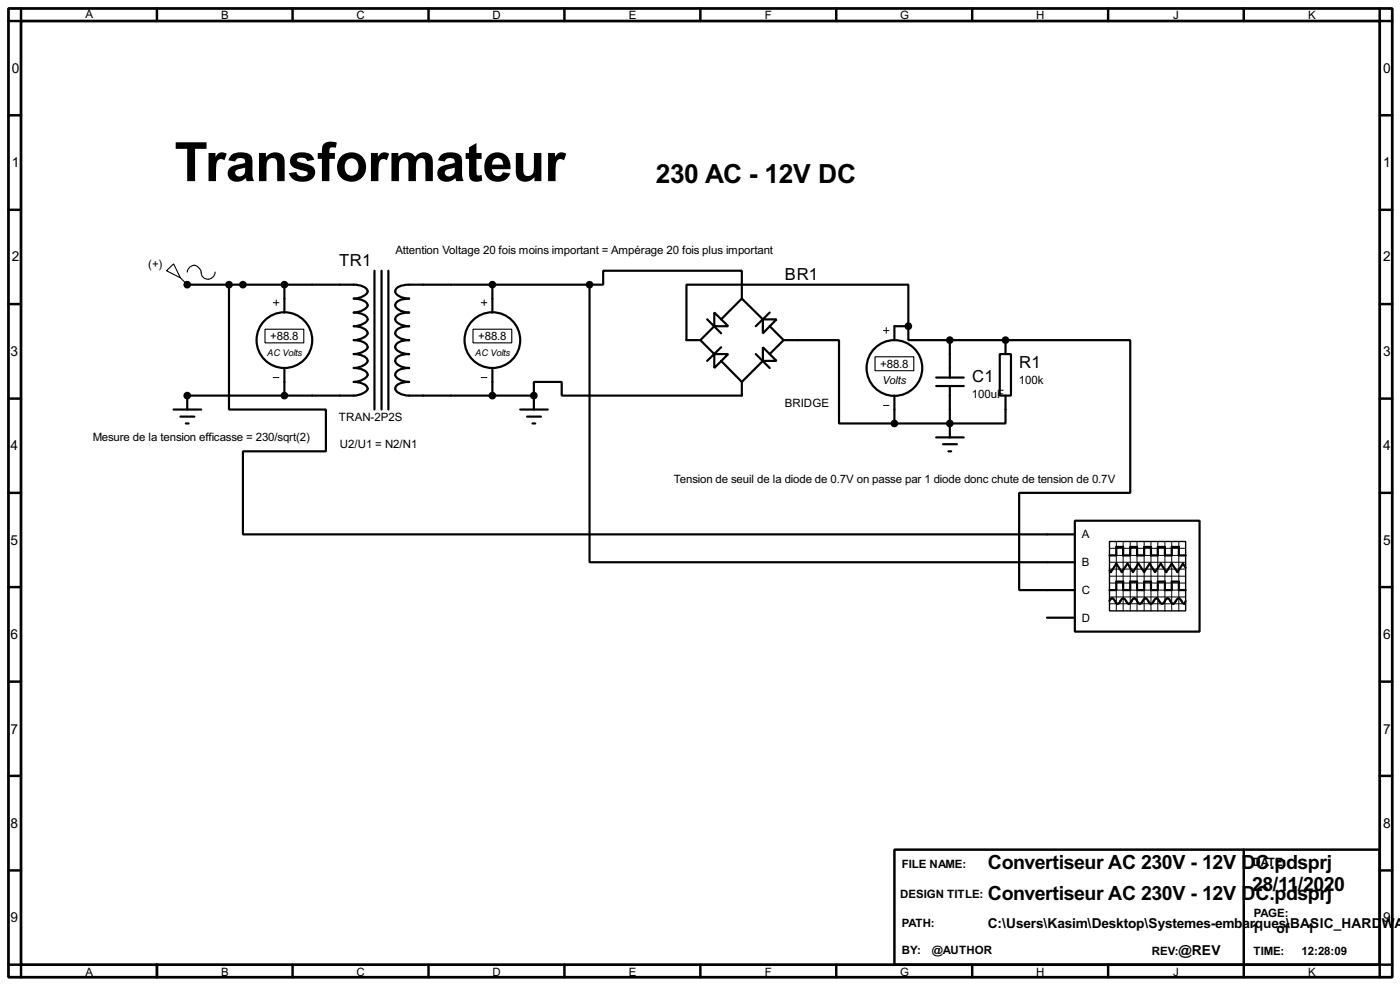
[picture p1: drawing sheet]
<svg xmlns="http://www.w3.org/2000/svg" width="256mm" height="180mm" viewBox="0 0 256 180" stroke-linecap="round" stroke-linejoin="round" font-family="sans-serif">
<path d="M1.6 1.6h253.5v177.3h-253.5zM3.9 3.9h248.9v172.7h-248.9z" fill="none" stroke="#000" stroke-width=".5"/>
<g fill="none" stroke="#000" stroke-width=".45">
<path d="M3.9 1.6v2.3h-2.3M28.8 1.6v2.3M53.6 1.6v2.3M78.5 1.6v2.3M103.4 1.6v2.3M128.3 1.6v2.3M153.2 1.6v2.3M178.1 1.6v2.3M203 1.6v2.3M227.9 1.6v2.3M252.8 1.6v2.3h2.3M1.6 21.1h2.3"/>
<path d="M1.6 38.4h2.3M252.8 21.1h2.3M252.8 38.4h2.3M1.6 55.7h2.3M252.8 55.7h2.3M1.6 73h2.3M252.8 73h2.3M1.6 90.2h2.3M252.8 90.2h2.3M1.6 107.5h2.3M252.8 107.5h2.3M1.6 124.8h2.3"/>
<path d="M252.8 124.8h2.3M1.6 142h2.3M1.6 159.3h2.3M163.9 155.5h88.9v21.1h-88.9zM227.9 155.5v23.4M252.8 142h2.3M252.8 159.3h2.3M1.6 176.6h2.3v2.3M28.8 176.6v2.3M53.6 176.6v2.3M78.5 176.6v2.3M103.4 176.6v2.3"/>
<path d="M128.3 176.6v2.3M153.2 176.6v2.3M178.1 176.6v2.3M203 176.6v2.3M255.1 176.6h-2.3v2.3"/>
</g>
<g fill="#000">
<circle cx="34.3" cy="52.1" r=".2"/>
<circle cx="34.3" cy="72.4" r=".2"/>
<circle cx="97.8" cy="72.4" r=".2"/>
<circle cx="174" cy="77.5" r=".2"/>
<circle cx="184.2" cy="62.3" r=".2"/>
</g>
<g fill="none" stroke="#000" stroke-width=".4">
<path d="M34.3 52.1h30.5a3.3 3.3 0 0 1 2.4 .9 .9 .9 0 0 1-.7 1.2l-1.1 .4-.6 .1a3.3 3.3 0 0 1 2.4 .8 .89 .89 0 0 1-.7 1.2l-1.1 .4-.6 .1a3.3 3.3 0 0 1 2.4 .9l.2 .4a2.75 2.75 0 0 1-2.6 1.2 2.37 2.37 0 0 1 2.6 1.3 2.75 2.75 0 0 1-2.6 1.3 3.2 3.2 0 0 1 2.4 .9l.2 .4a2.75 2.75 0 0 1-2.6 1.2 3.3 3.3 0 0 1 2.4 .9 .9 .9 0 0 1-.7 1.2l-1.1 .4-.6 .1a3.3 3.3 0 0 1 2.4 .8 .89 .89 0 0 1-.7 1.2l-1.1 .4-.6 .1a3.3 3.3 0 0 1 2.4 .9l.2 .4a2.75 2.75 0 0 1-2.6 1.2h-30.5v2.6M42 52.1v22.9h17.7v7.6h-15.2v15.2h152.4M52.1 52.1v5.1M68.6 49.6v25.4M69.9 49.6v25.4M71.2 49.6v25.4M90.2 52.1v5.1M108 52.1h2.5v-2.5h25.4v5.1M108 52.1v50.8h88.9M108 52.1h-33a2.96 2.96 0 0 0-2.5 .9 .92 .92 0 0 0 .6 1.2l1.1 .4 .8 .1a2.96 2.96 0 0 0-2.5 .8 .91 .91 0 0 0 .6 1.2l1.1 .4 .8 .1a2.96 2.96 0 0 0-2.5 .9 .88 .88 0 0 0 .6 1.2l1.1 .3 .8 .1a2.92 2.92 0 0 0-2.5 .9 .88 .88 0 0 0 .6 1.2l1.1 .4 .8 .1a2.89 2.89 0 0 0-2.5 .9 .89 .89 0 0 0 .6 1.2l1.1 .3 .8 .1a2.96 2.96 0 0 0-2.5 .9 .92 .92 0 0 0 .6 1.2l1.1 .4 .8 .1a2.96 2.96 0 0 0-2.5 .8 .91 .91 0 0 0 .6 1.2l1.1 .4 .8 .1a2.96 2.96 0 0 0-2.5 .9 .88 .88 0 0 0 .6 1.2l1.1 .3 .8 .1h22.8M129.6 58.5l2.5 2.5M130.9 57.2l2.5 2.5h-2.5z"/>
<path d="M130.9 59.7l-2.6 2.6M135.9 54.7l3.9 3.8M135.9 54.7l-3.8 3.8M139.8 58.5h2.5l-2.5 2.5zM141 57.2l-2.5 2.5M141 59.7l2.6 2.6M166.4 59.7v-7.6h-40.6v10.2h2.5M166.4 59.7v2.6h7.6M166.4 59.7h-2.5v2.6M31.8 75h5.1M33.1 76.3h2.5M34.1 77.5h.5"/>
<path d="M52.1 67.4v5M90.2 67.4v5M95.3 75h5.1M96.6 76.3h2.5M97.6 77.5h.5M97.8 72.4v2.6M128.3 62.3l2.6 2.5M130.9 64.8h2.5l-2.5 2.6zM132.1 63.6l-2.5 2.5M132.1 66.1l3.8 3.8M135.9 69.9v2.5h-33v-2.5h-5.1v2.5M138.5 64.8l2.5 2.6"/>
<path d="M139.8 63.6l2.5 2.5h-2.5zM139.8 66.1l-3.9 3.8M143.6 62.3h10.1v15.2h10.2M143.6 62.3l-2.6 2.5M163.9 72.4v5.1M171.5 69.1h5.1M171.5 70.7h5.1M174 62.3v6.8M174 70.7v9.4M174 62.3h10.2M183.2 64.8h2v7.6h-2zM184.2 72.4v5.1h-20.3"/>
<path d="M184.2 62.3h22.9v27.9h-20.4v17.8h10.2M184.2 62.3v2.5M171.5 80.1h5.1M172.8 81.3h2.5M173.8 82.6h.5M196.9 95.3h22.9v20.3h-22.9zM191.8 113.1h5.1M203.3 110l.2-.4 .3-.1 .2 .1 .5 .8 .3 .1 .2-.1 .5-.8a.6 .6 0 0 1 .9 .5l.4 .4 .2-.1 .5-.8 .3-.1 .3 .1 .5 .8a.6 .6 0 0 0 .8-.5l.5-.4 .2 .1 .5 .8 .3 .1 .2-.1 .5-.8 .3-.1 .2 .1 .3 .4a.54 .54 0 0 0 .7 .4l.5-.8 .3-.1 .3 .1 .5 .8 .2 .1 .3-.1 .2-.4a.54 .54 0 0 1 .8-.4l.5 .8 .3 .1 .2-.5M203.3 101.7h1.2v-1.6h1.3v1.6h1.3v-1.6h1.2v1.6h1.3v-1.6h1.3v1.6h1.2v-1.6h1.3v1.6h1.3v-1.6h1.3v1.6h1.2M203.3 108h1.2v-1.5h1.3v1.5h1.3v-1.5h1.2v1.5h1.3v-1.5h1.3v1.5h1.2v-1.5h1.3v1.5h1.3v-1.5h1.3v1.5h1.2M217.2 103.9l-.5-.7-1 1.5-1-1.5-1 1.5-1-1.5-1.1 1.5-1-1.5-1 1.5-1-1.5-1 1.5-1-1.5-1.1 1.5-1-1.5-1 1.5-.2-.3"/>
<circle cx="52.1" cy="62.3" r="5.1"/>
<circle cx="90.2" cy="62.3" r="5.1"/>
<circle cx="163.8" cy="67.4" r="5.1"/>
</g>
<g fill="#000" stroke="#000" stroke-width=".4">
<circle cx="34.3" cy="52.1" r=".5"/>
<circle cx="41.9" cy="52.1" r=".5"/>
<circle cx="44.5" cy="52.1" r=".5"/>
<circle cx="52.1" cy="52.1" r=".5"/>
<circle cx="90.2" cy="52.1" r=".5"/>
<circle cx="108" cy="52.1" r=".5"/>
<circle cx="166.4" cy="59.7" r=".5"/>
<circle cx="34.3" cy="72.4" r=".5"/>
<circle cx="52.1" cy="72.4" r=".5"/>
<circle cx="90.2" cy="72.4" r=".5"/>
<circle cx="97.8" cy="72.4" r=".5"/>
<circle cx="163.8" cy="77.5" r=".5"/>
<circle cx="174" cy="62.3" r=".5"/>
<circle cx="174" cy="77.5" r=".5"/>
<circle cx="184.2" cy="62.3" r=".5"/>
</g>
<g fill="none" stroke="#000" stroke-width=".18">
<path d="M50.1 55.4h1M50.6 54.9v1M88.2 55.4h1M88.7 54.9v1M162.4 60v1M50.1 69.1h1M88.2 69.1h1M161.9 60.5h1M161.9 74.2h1M204.5 99.1v12.7M205.8 99.1v12.7M207.1 99.1v12.7"/>
<path d="M208.3 99.1v12.7M209.6 99.1v12.7M210.9 99.1v12.7M212.1 99.1v12.7M213.4 99.1v12.7M214.7 99.1v12.7M216 99.1v12.7M203.3 102.9h13.9M203.3 100.4h13.9M203.3 101.7h13.9M203.3 104.2h13.9M203.3 106.7h13.9"/>
<path d="M203.3 108h13.9M203.3 109.3h13.9M203.3 110.5h13.9M203.3 105.5h13.9"/>
</g>
<path d="M30.5 49.6l1.3-1.3 1.3 2.6zM33.1 50.9l1.2 1.2M34.3 49.8a1.28 1.28 0 0 1 1.3-1.3 1.28 1.28 0 0 1 1.3 1.3 1.28 1.28 0 0 0 1.2 1.3 1.28 1.28 0 0 0 1.3-1.3M48.6 60.3h7.1v2.5h-7.1zM86.7 60.3h7.1v2.5h-7.1zM160.3 65.3h7.1v2.6h-7.1z" fill="none" stroke="#000" stroke-width=".2"/>
<path d="M203.3 99.1h13.9v12.7h-13.9z" fill="none" stroke="#000" stroke-width=".25"/>
<text font-size="11.1" x="32" y="33.2">Transformateur</text>
<text font-size="5.4" x="120.2" y="33.5">230 AC - 12V DC</text>
<g font-size="4">
<text x="181" y="159.1">Convertiseur AC 230V - 12V DC.pdsprj</text>
<text x="181" y="164.8">Convertiseur AC 230V - 12V DC.pdsprj</text>
<text x="229.4" y="163.1">28/11/2020</text>
</g>
<g font-size="3.4">
<text x="62.1" y="48.7">TR1</text>
<text x="143.8" y="51.3">BR1</text>
<text x="178.1" y="69.9">C1</text>
<text x="186.7" y="67.4">R1</text>
</g>
<g font-size="2.8">
<text x="2.2" y="13.4">0</text>
<text x="253.4" y="13.4">0</text>
<text x="2.2" y="30.6">1</text>
<text x="253.4" y="30.6">1</text>
<text x="2.2" y="47.9">2</text>
<text x="253.4" y="47.9">2</text>
<text x="1.9" y="65.2">3</text>
<text x="253.4" y="65.2">3</text>
<text x="1.9" y="82.4">4</text>
<text x="253.4" y="82.4">4</text>
<text x="1.9" y="99.7">5</text>
<text x="253.4" y="99.7">5</text>
<text x="1.9" y="117">6</text>
<text x="253.4" y="117">6</text>
<text x="1.9" y="134.3">7</text>
<text x="253.4" y="134.3">7</text>
<text x="1.9" y="151.5">8</text>
<text x="253.4" y="151.5">8</text>
<text x="1.9" y="168.8">9</text>
<text x="180.9" y="169.8">C:\Users\Kasim\Desktop\Systemes-embarques\BASIC_HARD</text>
<text x="229.3" y="170.8">1</text>
<text x="233.9" y="170.8">of</text>
<text x="239.4" y="170.8">1</text>
<text x="253.1" y="169.8">W</text>
<text x="253.4" y="168.8">9</text>
<text x="255.4" y="169.8">A</text>
<text x="215.9" y="174.9">@REV</text>
</g>
<g font-size="2.4">
<text x="15.6" y="3.2">A</text>
<text x="40.5" y="3.5">B</text>
<text x="65.3" y="3.5">C</text>
<text x="90.2" y="3.5">D</text>
<text x="115.2" y="3.5">E</text>
<text x="140.1" y="3.5">F</text>
<text x="164.9" y="3.5">G</text>
<text x="189.8" y="3.5">H</text>
<text x="214.9" y="3.5">J</text>
<text x="239.6" y="3.5">K</text>
<text x="72.4" y="46.4">Attention Voltage 20 fois moins important = Ampérage 20 fois plus important</text>
<text x="27.2" y="49">(+)</text>
<text x="49.5" y="62.2">+88.8</text>
<text x="87.6" y="62.2">+88.8</text>
<text x="161.3" y="67.3">+88.8</text>
<text x="186.7" y="70.3">100k</text>
<text x="62.1" y="77.1">TRAN-2P2S</text>
<text x="143.8" y="74.5">BRIDGE</text>
<text x="178.1" y="72.9">100uF</text>
<text x="17" y="80.8">Mesure de la tension efficasse = 230/sqrt(2)</text>
<text x="62.3" y="82">U2/U1 = N2/N1</text>
<text x="123.4" y="88.4">Tension de seuil de la diode de 0.7V on passe par 1 diode donc chute de tension de 0.7V</text>
<text x="198.2" y="98.5">A</text>
<text x="198.2" y="103.6">B</text>
<text x="198.2" y="108.7">C</text>
<text x="198.2" y="113.8">D</text>
<text x="165.2" y="158.9">FILE NAME:</text>
<text x="229.4" y="158.4">DATE:</text>
<text x="164.9" y="164.3">DESIGN TITLE:</text>
<text x="229.7" y="167.8">PAGE:</text>
<text x="165.2" y="169.7">PATH:</text>
<text x="15.6" y="178.6">A</text>
<text x="40.5" y="178.6">B</text>
<text x="65.3" y="178.6">C</text>
<text x="90.2" y="178.6">D</text>
<text x="115.2" y="178.6">E</text>
<text x="140.1" y="178.6">F</text>
<text x="164.9" y="178.6">G</text>
<text x="165.2" y="174.7">BY:</text>
<text x="170.7" y="174.7">@AUTHOR</text>
<text x="189.8" y="178.6">H</text>
<text x="211" y="174.7">REV:</text>
<text x="214.9" y="178.6">J</text>
<text x="229.6" y="174.7">TIME:</text>
<text x="238.5" y="174.7">12:28:09</text>
<text x="239.6" y="178.6">K</text>
</g>
<text font-size="2.3" x="161.7" y="70.3">Volts</text>
<g font-size="1.9">
<text x="48.9" y="65.1">AC Volts</text>
<text x="87" y="65.1">AC Volts</text>
</g>
</svg>
